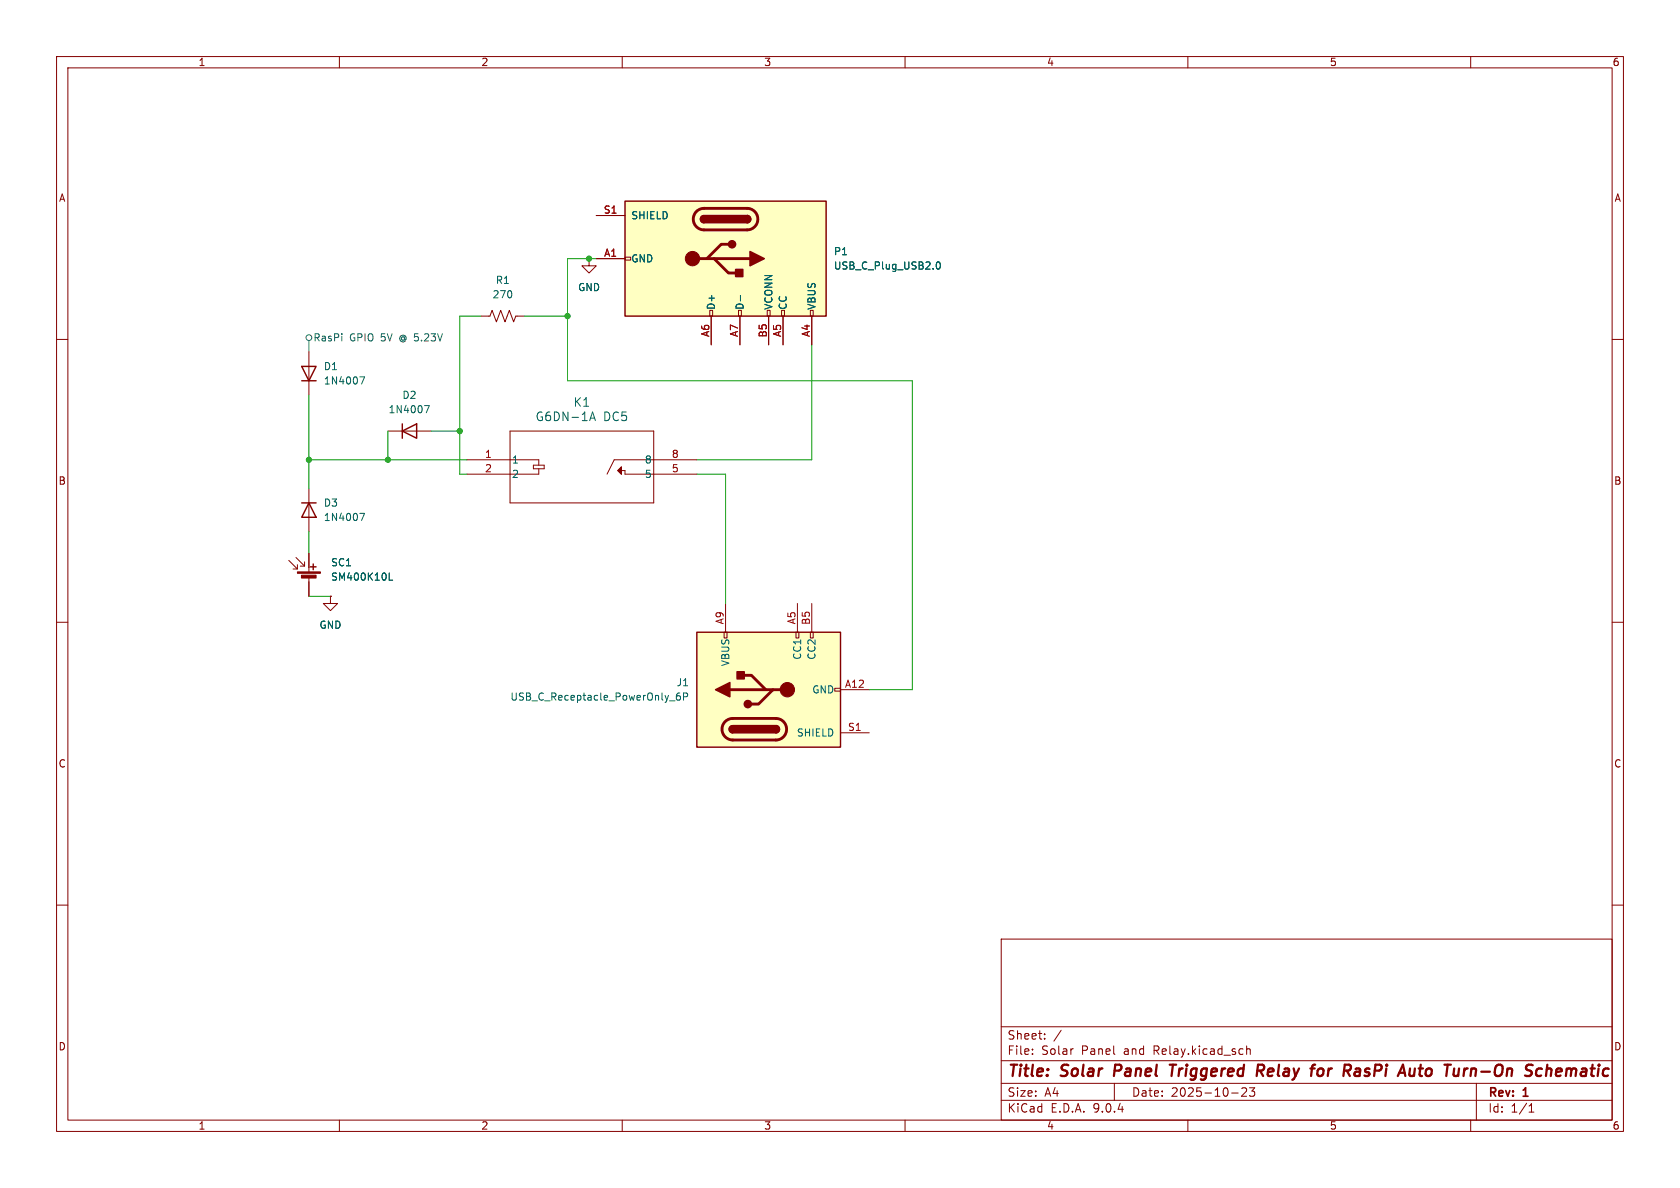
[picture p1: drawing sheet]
<svg xmlns="http://www.w3.org/2000/svg" width="297mm" height="210mm" viewBox="0 0 297 210" stroke-linecap="round" stroke-linejoin="round" font-family="sans-serif">
<g fill="none" stroke="#840000" stroke-width=".18">
<path d="M10 10h277v190h-277zM12 12h273v186h-273zM60 10v2M110 10v2M160 10v2M210 10v2M260 10v2M10 60h2M285 60h2M10 110h2M285 110h2M10 160h2"/>
<path d="M177 166h108v32h-108zM285 160h2M60 198v2M110 198v2M160 198v2M177 194.5h108M177 191.5h108M177 187.5h108M177 181.5h108M182.5 186.3v.1M182.5 185.5v.1M184.7 183.6v.1"/>
<path d="M184.7 182.8v.1M187.6 182.1l-1.3 2M189.6 185.4h.1M197 191.5v3M210 198v2M217.7 193.2h1.2M220.3 192.4v.5l-.8 .9h.9M220.4 184.9v1.5M220.4 185.5l.2-.1 .4 .1v.9M221.8 192.3l-.5 .6 .4 .1v.7l-.2 .1h-.4l-.2-.1M260 198v2M261 191.5v6.5"/>
<path d="M270.3 196.6h.9M270.3 195.5l.4-.4v1.5"/>
</g>
<g fill="none" stroke="#840000" stroke-width=".4">
<path d="M197.2 188.2l-.3 2M206.8 188.2h1.1M207.4 188.2l-.3 2M222.4 188.2l.9 .1a.58 .58 0 0 1-.3 1h-.7M222.8 189.3l.5 .9M233.2 189a.5 .5 0 0 1 .8 .3l-.1 .5a.62 .62 0 0 1-.7 .4M239.8 188.9l.6 .1-.1 1.2M240.4 190.1l-.7 .1M240.5 189.4h-.7M250.8 188.9h.8M251.2 188.2l-.2 1.7v.2l.4 .1M260.1 188.9l-.1 1.3"/>
<path d="M260.7 188.9l-.6 .2M273.4 189.1a.49 .49 0 0 1 .9 .1l-.1 1M273.6 188.2l-.3 2M275.5 188.9l-.4 .3v.7l.2 .3h.4M276.1 189.4l-1 .1"/>
</g>
<path d="M110.5 35.6h35.5v20.3h-35.5z" fill="#ffffc2"/>
<g fill="none" stroke="#840000" stroke-width=".18">
<path d="M105.4 38.1h5.1M105.4 45.7h5.1M110.5 45.5h1v.5h-1zM125.5 54.9h.5v1h-.5zM125.7 55.9v5.1M130.6 54.9h.5v1h-.5zM130.8 55.9v5.1M135.6 54.9h.5v1h-.5zM135.9 55.9v5.1M138.2 54.9h.5v1h-.5zM138.4 55.9v5.1M143.3 54.9h.5v1h-.5z"/>
<path d="M143.5 55.9v5.1"/>
</g>
<path d="M110.5 35.6h35.5v20.3h-35.5zM124.5 38.1a.63 .63 0 0 0-.7 .6 .63 .63 0 0 0 .7 .7M132.1 38.1a.64 .64 0 0 1 .6 .6 .64 .64 0 0 1-.6 .7" fill="none" stroke="#840000" stroke-width=".25"/>
<path d="M123.1 37.4l.6-.4 .6-.2h7.8a1.91 1.91 0 0 1 1.9 1.9 1.91 1.91 0 0 1-1.9 1.9h-7.6a1.91 1.91 0 0 1-1.8-1.1 1.91 1.91 0 0 1 .4-2.1zM122.4 45.7h10.2M126.2 45.7l2.6 2.6h1.2M128.8 43.2h-1.3l-2.5 2.5" fill="none" stroke="#840000" stroke-width=".51"/>
<g fill="#840000" stroke="#840000" stroke-width=".25">
<path d="M124.5 38.1h7.6v1.3h-7.6z"/>
<path d="M132.1 38.1a.64 .64 0 0 1 .6 .6 .64 .64 0 0 1-.6 .7z"/>
<path d="M124 38.3l.5-.2v1.3a.63 .63 0 0 1-.6-.4 .63 .63 0 0 1 .1-.7z"/>
<path d="M132.6 44.5l2.5 1.2-2.5 1.3z"/>
<path d="M130 47.6h1.3v1.3h-1.3z"/>
<circle cx="129.4" cy="43.2" r=".63"/>
</g>
<circle cx="122.4" cy="45.7" r="1.27" fill="#840000" stroke="#840000" stroke-width=".18"/>
<path d="M130.9 52.2v1M165.6 46.4l.2-.1a.68 .68 0 0 1 .5 .6 .68 .68 0 0 1-.5 .7l-.2-.2-.1-.3z" fill="none" stroke="#006464" stroke-width=".18"/>
<path d="M123.2 111.8h25.4v20.3h-25.4z" fill="#ffffc2"/>
<g fill="none" stroke="#840000" stroke-width=".18">
<path d="M105.4 38.1h5.1M85.1 55.9h1.5l.4-1 .8 2 .7-2 .8 2 .7-2 .8 2 .4-1h1.5M104.1 45.7v1.3h1.3l-1.3 1.3-1.2-1.3h1.2M104.1 45.7h.1M105.4 45.7h5.1M125.7 55.9v5.1M130.8 55.9v5.1M135.9 55.9v5.1M138.4 55.9v5.1M143.5 55.9v5.1M54.6 62.2v7.7M68.6 76.2h7.6"/>
<path d="M90.2 76.2h25.4v12.7h-25.4zM51.1 99.1l1.5 1.5M52.3 98.6l1.5 1.5M52.6 99.8v.8h-.8M53.8 99.3v.8h-.7M54.6 86.4v7.6M54.6 97.8v3.3M82.5 81.3h12.7v.9M94.3 82.2h1.9v.7h-1.9zM95.2 82.9v.9h-12.7M109.2 83.2l.7-.6v1.2zM109.9 83.2h.6v.6h12.7"/>
<path d="M123.2 81.3h-14.6l-1.3 2.5M54.6 102.1v3.3M58.4 105.4v1.3h1.3l-1.3 1.3-1.3-1.3h1.3M58.4 105.4h.1M128 111.8h.5v1h-.5zM128.3 106.7v5.1M140.7 111.8h.5v1h-.5zM141 106.7v5.1M143.3 111.8h.5v1h-.5zM143.5 106.7v5.1M147.6 121.7h1v.5h-1zM148.6 129.5h5.1"/>
<path d="M148.6 121.9h5.1"/>
</g>
<path d="M53.3 64.8h2.6l-1.3 2.5zM53.3 67.3h2.6M71.1 76.2l2.6-1.3v2.6zM71.1 74.9v2.6M53.3 88.9h2.6M54.6 88.9l1.3 2.5h-2.6zM55.4 99.7v1M54.9 100.2h1M123.2 111.8h25.4v20.3h-25.4zM129.5 128.3a.63 .63 0 0 0-.6 .6 .63 .63 0 0 0 .6 .6M137.2 128.3a.64 .64 0 0 1 .6 .6 .64 .64 0 0 1-.6 .6" fill="none" stroke="#840000" stroke-width=".25"/>
<path d="M131.6 119.4h1.2l2.6 2.5M128.2 127.6l.5-.4 .7-.2h7.8a1.91 1.91 0 0 1 1.9 1.9 1.91 1.91 0 0 1-1.9 1.9h-7.7a1.91 1.91 0 0 1-1.7-1.2 1.91 1.91 0 0 1 .4-2zM129 121.9h10.2M136.7 121.9l-2.6 2.6h-1.3" fill="none" stroke="#840000" stroke-width=".51"/>
<g fill="#840000" stroke="#840000" stroke-width=".25">
<path d="M129.5 128.3h7.7v1.2h-7.7z"/>
<path d="M129.1 128.5l.4-.2v1.2a.63 .63 0 0 1-.5-.3 .63 .63 0 0 1 .1-.7z"/>
<path d="M137.2 128.3a.64 .64 0 0 1 .6 .6 .64 .64 0 0 1-.6 .6z"/>
<path d="M126.5 121.9l2.5-1.2v2.5z"/>
<path d="M130.3 118.7h1.3v1.3h-1.3z"/>
<circle cx="132.2" cy="124.5" r=".63"/>
</g>
<g fill="#840000" stroke="#840000" stroke-width=".18">
<path d="M109.2 83.2l.7-.6v1.2z"/>
<path d="M52.6 101.1h4v.2h-4z"/>
<path d="M53.3 101.7h2.6v.5h-2.6z"/>
<circle cx="139.2" cy="121.9" r="1.27"/>
</g>
<path d="M130.9 52.2v1M165.6 46.4l.2-.1a.68 .68 0 0 1 .5 .6 .68 .68 0 0 1-.5 .7l-.2-.2-.1-.3zM63.6 66.6h.9l-.6 1.3M75.1 71.7h.8l-.5 1.3M104.2 74.4l.6-1.6 .5 1.6M104.4 73.9h.7M63.6 90.7h.9l-.6 1.3M68.8 101.3v1.3h.6M118.4 123.9h.9M120.2 122.5l-.4 .1a.86 .86 0 0 0 0 1.2l.4-.2 .1-.4-.2-.2h-.3l-.2 .2M120.8 123.2l.6-.1 .2-.2-.1-.3-.7-.1v1.3" fill="none" stroke="#006464" stroke-width=".18"/>
<g fill="none" stroke="#484848" stroke-width=".18">
<path d="M54.6 60.2v2"/>
<circle cx="54.6" cy="59.7" r=".51"/>
</g>
<path d="M85.1 55.9h-3.8v27.9h1.2M92.7 55.9h7.6M105.4 45.7h-5.1v21.6h61v54.6h-7.6M54.6 69.9v16.5M68.6 76.2v5.1M76.2 76.2h5.1M143.5 61v20.3h-20.3M54.6 94v3.8M54.6 81.3h27.9M123.2 83.8h5.1v22.9M54.6 105.4h3.8" fill="none" stroke="#009600" stroke-width=".18"/>
<g fill="#009600" stroke="#009600" stroke-width=".18">
<circle cx="104.1" cy="45.7" r=".46"/>
<circle cx="100.3" cy="55.9" r=".46"/>
<circle cx="54.6" cy="81.3" r=".46"/>
<circle cx="68.6" cy="81.3" r=".46"/>
<circle cx="81.3" cy="76.2" r=".46"/>
</g>
<g font-size="2.8" fill="#840000">
<text x="178" y="190.9">Title:</text>
<text x="187.7" y="190.9">Solar</text>
<text x="197.8" y="190.9">Panel</text>
<text x="208.5" y="190.9">Triggered</text>
<text x="224.6" y="190.9">Relay</text>
<text x="235" y="190.9">for</text>
<text x="241.6" y="190.9">RasPi</text>
<text x="252.3" y="190.9">Auto</text>
<text x="261.1" y="190.9">Turn-On</text>
<text x="276.2" y="190.9">Schematic</text>
</g>
<g font-size="2.1" fill="#006464">
<text x="94.6" y="74.7">G6DN-1A</text>
<text x="101.3" y="72.1">K1</text>
<text x="106.6" y="74.7">DC5</text>
</g>
<g font-size="2.1" fill="#840000">
<text x="178" y="184">Sheet:</text>
<text x="178" y="186.7">File:</text>
<text x="184.1" y="186.7">Solar</text>
<text x="191.2" y="186.7">Panel</text>
<text x="198.8" y="186.7">and</text>
<text x="204.2" y="186.7">Relay.kicad_sch</text>
<text x="178" y="196.9">KiCad</text>
<text x="178" y="194.1">Size:</text>
<text x="184.7" y="194.1">A4</text>
<text x="185.7" y="196.9">E.D.A.</text>
<text x="193.3" y="196.9">9.0.4</text>
<text x="200" y="194.1">Date:</text>
<text x="207" y="194.1">2025-10-23</text>
<text x="263" y="194.3">Rev:</text>
<text x="263" y="196.9">Id:</text>
<text x="267.1" y="196.9">1/1</text>
<text x="269.4" y="194.3">1</text>
</g>
<g font-size="1.8" fill="#840000">
<text x="35" y="11.9">1</text>
<text x="85" y="11.9">2</text>
<text x="135" y="11.9">3</text>
<text x="185" y="11.9">4</text>
<text x="235" y="11.9">5</text>
<text x="285" y="11.9">6</text>
<text x="10.3" y="35.9">A</text>
<text x="285.3" y="35.9">A</text>
<text x="10.3" y="85.9">B</text>
<text x="285.3" y="85.9">B</text>
<text x="10.3" y="135.9">C</text>
<text x="285.3" y="135.9">C</text>
<text x="10.3" y="185.9">D</text>
<text x="285.3" y="185.9">D</text>
<text x="35" y="199.9">1</text>
<text x="85" y="199.9">2</text>
<text x="135" y="199.9">3</text>
<text x="185" y="199.9">4</text>
<text x="235" y="199.9">5</text>
<text x="285" y="199.9">6</text>
</g>
<g font-size="1.8" fill="#a90000">
<text x="106.6" y="37.8">S1</text>
<text x="106.7" y="45.5">A1</text>
<text x="125.5" y="59.7" transform="rotate(-90 125.5 59.7)">A6</text>
<text x="130.6" y="59.7" transform="rotate(-90 130.6 59.7)">A7</text>
<text x="135.6" y="59.8" transform="rotate(-90 135.6 59.8)">B5</text>
<text x="138.2" y="59.7" transform="rotate(-90 138.2 59.7)">A5</text>
<text x="143.3" y="59.7" transform="rotate(-90 143.3 59.7)">A4</text>
<text x="85.7" y="81">1</text>
<text x="85.7" y="83.6">2</text>
<text x="118.7" y="81">8</text>
<text x="118.7" y="83.6">5</text>
<text x="128" y="110.5" transform="rotate(-90 128 110.5)">A9</text>
<text x="140.7" y="110.5" transform="rotate(-90 140.7 110.5)">A5</text>
<text x="143.3" y="110.6" transform="rotate(-90 143.3 110.6)">B5</text>
<text x="149.3" y="121.7">A12</text>
<text x="149.8" y="129.3">S1</text>
</g>
<g font-size="1.8" fill="#006464">
<text x="111.5" y="39">SHIELD</text>
<text x="111.5" y="46.6">GND</text>
<text x="147.3" y="45.3">P1</text>
<text x="147.3" y="47.9">USB_C_Plug_USB2.0</text>
<text x="87" y="52.9">270</text>
<text x="87.6" y="50.4">R1</text>
<text x="102.1" y="51.7">GND</text>
<text x="126.6" y="54.9" transform="rotate(-90 126.6 54.9)">D+</text>
<text x="131.7" y="54.9" transform="rotate(-90 131.7 54.9)">D-</text>
<text x="136.8" y="54.9" transform="rotate(-90 136.8 54.9)">VCONN</text>
<text x="139.3" y="54.9" transform="rotate(-90 139.3 54.9)">CC</text>
<text x="144.4" y="54.9" transform="rotate(-90 144.4 54.9)">VBUS</text>
<text x="57.2" y="65.6">D1</text>
<text x="57.2" y="68.2">1N4007</text>
<text x="71" y="70.7">D2</text>
<text x="68.6" y="73.3">1N4007</text>
<text x="90.4" y="82.1">1</text>
<text x="113.9" y="82.1">8</text>
<text x="57.2" y="89.8">D3</text>
<text x="90.4" y="84.7">2</text>
<text x="113.9" y="84.7">5</text>
<text x="57.2" y="92.3">1N4007</text>
<text x="58.4" y="100.3">SC1</text>
<text x="58.4" y="102.8">SM400K10L</text>
<text x="56.4" y="111.4">GND</text>
<text x="129.1" y="117.9" transform="rotate(-90 129.1 117.9)">VBUS</text>
<text x="141.8" y="116.7" transform="rotate(-90 141.8 116.7)">CC1</text>
<text x="144.4" y="116.7" transform="rotate(-90 144.4 116.7)">CC2</text>
<text x="90.1" y="124.1">USB_C_Receptacle_PowerOnly_6P</text>
<text x="119.5" y="121.5">J1</text>
<text x="143.5" y="122.8">GND</text>
<text x="140.8" y="130.4">SHIELD</text>
</g>
<g font-size="1.8" fill="#484848">
<text x="55.3" y="60.6">RasPi</text>
<text x="61.8" y="60.6">GPIO 5V</text>
<text x="70.9" y="60.6">@ 5.23V</text>
</g>
</svg>
